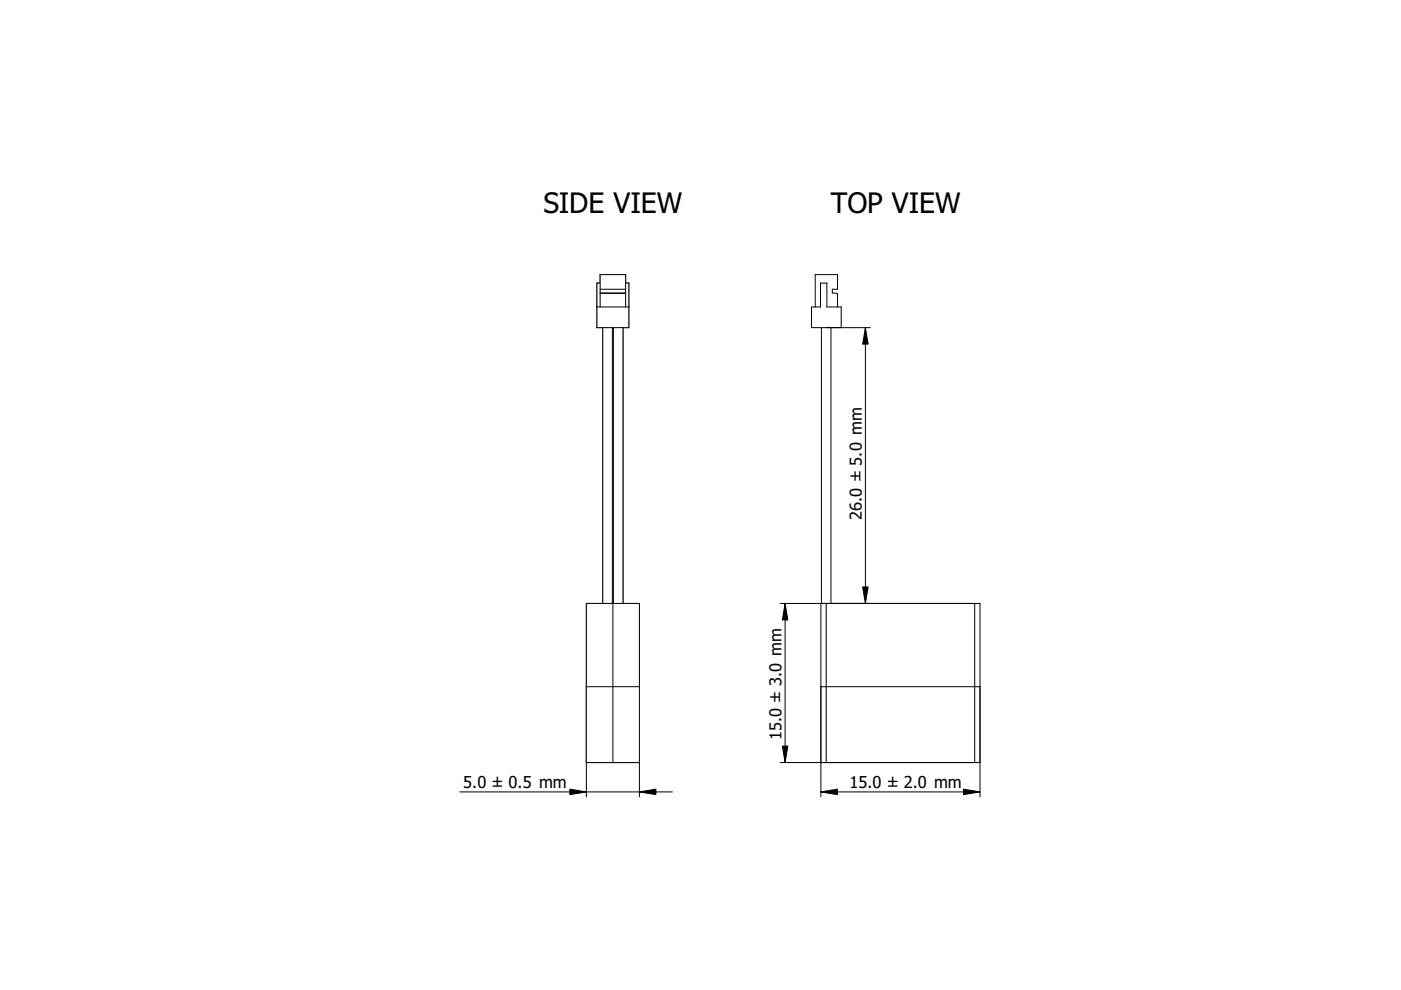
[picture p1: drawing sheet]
<svg xmlns="http://www.w3.org/2000/svg" width="297mm" height="210mm" viewBox="0 0 297 210" stroke-linecap="round" stroke-linejoin="round" font-family="sans-serif">
<path d="M129.9 110h.1" fill="none" stroke="#000" stroke-width=".21"/>
<g fill="#fff">
<path d="M129.9 127.9h5.7v17.7h-5.7z" fill-rule="evenodd"/>
<path d="M124.3 127.9h5.6v17.7h-5.6z" fill-rule="evenodd"/>
<path d="M129.9 145.6h5.7v16.1h-5.7z" fill-rule="evenodd"/>
<path d="M124.3 145.6h5.6v16.1h-5.6z" fill-rule="evenodd"/>
<path d="M128.8 69.5h1v58.4h-1z" fill-rule="evenodd"/>
<path d="M130.1 69.5h1v58.4h-1z" fill-rule="evenodd"/>
<path d="M127.8 69.5h1v58.4h-1z" fill-rule="evenodd"/>
<path d="M131.1 69.5h1v58.4h-1z" fill-rule="evenodd"/>
<path d="M127.2 58.2h5.4v6.9h-5.4z" fill-rule="evenodd"/>
<path d="M126.6 65.1h6.7v4.4h-6.7z" fill-rule="evenodd"/>
<path d="M129.8 69.5h.3v58.4h-.3z" fill-rule="evenodd"/>
</g>
<path d="M129.9 110h.1" fill="none" stroke="#000" stroke-width=".21"/>
<g fill="#fff">
<path d="M126.6 60h.6v5.1h-.6z" fill-rule="evenodd"/>
<path d="M132.6 60h.7v5.1h-.7z" fill-rule="evenodd"/>
</g>
<g fill="none" stroke="#000" stroke-width=".21">
<path d="M126.6 65.1h6.7M127.2 65.1v-6.9h5.4v6.9M127.2 60h-.6v9.5h6.7v-9.5h-.7M127.8 69.5v58.4M128.8 69.5v58.4M129.8 69.5v58.4M130.1 69.5v58.4M131.1 69.5v58.4M132.1 69.5v58.4M129.9 110h.1M129.9 127.9v33.8M124.3 145.6h11.3"/>
<path d="M97.5 167.9h45.1M124.3 168.9v-41h11.3v41M124.3 161.7h11.3"/>
</g>
<path d="M120.8 167.3l3.5 .6-3.5 .6zM135.6 167.9l3.5-.6v1.2z" fill="#000" stroke="#000" stroke-width=".21"/>
<path d="M172.8 58.2h4.8v3.1h-1.1v.8l1.1 .1v2.9h.8v4.4h-2.2v58.4h31.6v33.8h-33.8l.2-92.2h-2.1v-4.4h.7z" fill-rule="evenodd" fill="#fff"/>
<path d="M189.9 110h.1" fill="none" stroke="#000" stroke-width=".21"/>
<g fill="#fff">
<path d="M175.2 127.9h31.5v17.7h-31.5z" fill-rule="evenodd"/>
<path d="M175.2 145.6h31.5v16.1h-31.5z" fill-rule="evenodd"/>
<path d="M174.2 69.5h2v58.4h-2z" fill-rule="evenodd"/>
<path d="M174 60h1.3v5.1h3.1v4.4h-6.3v-4.4h1.9z" fill-rule="evenodd"/>
<path d="M172.8 58.2h4.8v3.1h-1.1v.8l1.1 .1v2.9h-2.3v-5.1h-1.3v5.1h-1.2z" fill-rule="evenodd"/>
<path d="M174 127.9h1.2v17.7h-1.2z" fill-rule="evenodd"/>
<path d="M206.7 127.9h1.1v17.7h-1.1z" fill-rule="evenodd"/>
<path d="M206.7 145.6h1.1v16.1h-1.1z" fill-rule="evenodd"/>
<path d="M174 145.6h1.2v16.1h-1.2z" fill-rule="evenodd"/>
</g>
<g fill="none" stroke="#000" stroke-width=".21">
<path d="M172.8 65.1v-6.9h4.8v3.1h-1.1v.8l1.1 .1v2.9M174.2 69.5v58.4M176.2 69.5v58.4M178.4 69.5v-4.4h-3.1v-5.1h-1.3v5.1h-1.9v4.4h12.4M183.5 69.5v58.4M189.9 110h.1M165.4 127.9h42.4v41M166.5 127.9v33.8M174 127.9v41M175.2 127.9v33.8M206.7 127.9v33.8M174 145.6h33.8"/>
<path d="M165.4 161.7h42.4M174 167.9h33.8"/>
</g>
<path d="M183.5 69.5l.6 3.5h-1.2zM166.5 127.9l.5 3.5h-1.1zM182.9 124.4h1.2l-.6 3.5zM165.9 158.2h1.1l-.5 3.5zM174 167.9l3.5-.6v1.2zM204.3 167.3l3.5 .6-3.5 .6z" fill="#000" stroke="#000" stroke-width=".21"/>
<path d="M127.2 58.2h5.4v1.8h.7v9.5h-1.2v58.4h3.5v33.8h-11.3v-33.8h3.5v-58.4h-1.2v-9.5h.6z" fill-rule="evenodd" fill="#fff"/>
<path d="M129.9 110h.1" fill="none" stroke="#000" stroke-width=".21"/>
<g fill="#fff">
<path d="M130.1 69.5h2v58.4h-2z" fill-rule="evenodd"/>
<path d="M127.8 69.5h2v58.4h-2z" fill-rule="evenodd"/>
<path d="M124.3 127.9h5.6v17.7h-5.6z" fill-rule="evenodd"/>
<path d="M129.9 127.9h5.7v17.7h-5.7z" fill-rule="evenodd"/>
<path d="M124.3 145.6h5.6v16.1h-5.6z" fill-rule="evenodd"/>
<path d="M129.9 145.6h5.7v16.1h-5.7z" fill-rule="evenodd"/>
<path d="M126.6 65.1h6.7v4.4h-6.7z" fill-rule="evenodd"/>
<path d="M127.2 58.2h5.4v3.1h-5.4z" fill-rule="evenodd"/>
<path d="M127.2 62.2h5.4v2.9h-5.4z" fill-rule="evenodd"/>
<path d="M129.8 69.5h.3v58.4h-.3z" fill-rule="evenodd"/>
</g>
<path d="M129.9 110h.1" fill="none" stroke="#000" stroke-width=".21"/>
<g fill="#fff">
<path d="M127.2 62.2h5.4z"/>
<path d="M127.2 61.3h5.4v.8h-5.4z" fill-rule="evenodd"/>
<path d="M126.6 60h.6v5.1h-.6z" fill-rule="evenodd"/>
<path d="M132.6 60h.7v5.1h-.7z" fill-rule="evenodd"/>
</g>
<g fill="none" stroke="#000" stroke-width=".21">
<path d="M126.6 65.1h6.7M127.2 62.2h5.4M127.2 65.1v-6.9h5.4v6.9M127.2 62.1h5.4M127.2 61.3h5.4M127.2 60h-.6v9.5h6.7v-9.5h-.7M127.8 69.5v58.4M129.8 69.5v58.4M130.1 69.5v58.4M132.1 69.5v58.4M124.3 127.9h11.3v33.8h-11.3zM129.9 127.9v33.8"/>
<path d="M124.3 145.6h11.3"/>
</g>
<g font-size="6">
<text x="115.2" y="45.2">SIDE VIEW</text>
<text x="176.2" y="45.2">TOP VIEW</text>
</g>
<g font-size="3.5">
<text x="182.7" y="110.2" transform="rotate(-90 182.7 110.2)">26.0 ± 5.0 mm</text>
<text x="165.7" y="157" transform="rotate(-90 165.7 157)">15.0 ± 3.0 mm</text>
<text x="98.2" y="167.1">5.0 ± 0.5 mm</text>
<text x="180.1" y="167.1">15.0 ± 2.0 mm</text>
</g>
</svg>
